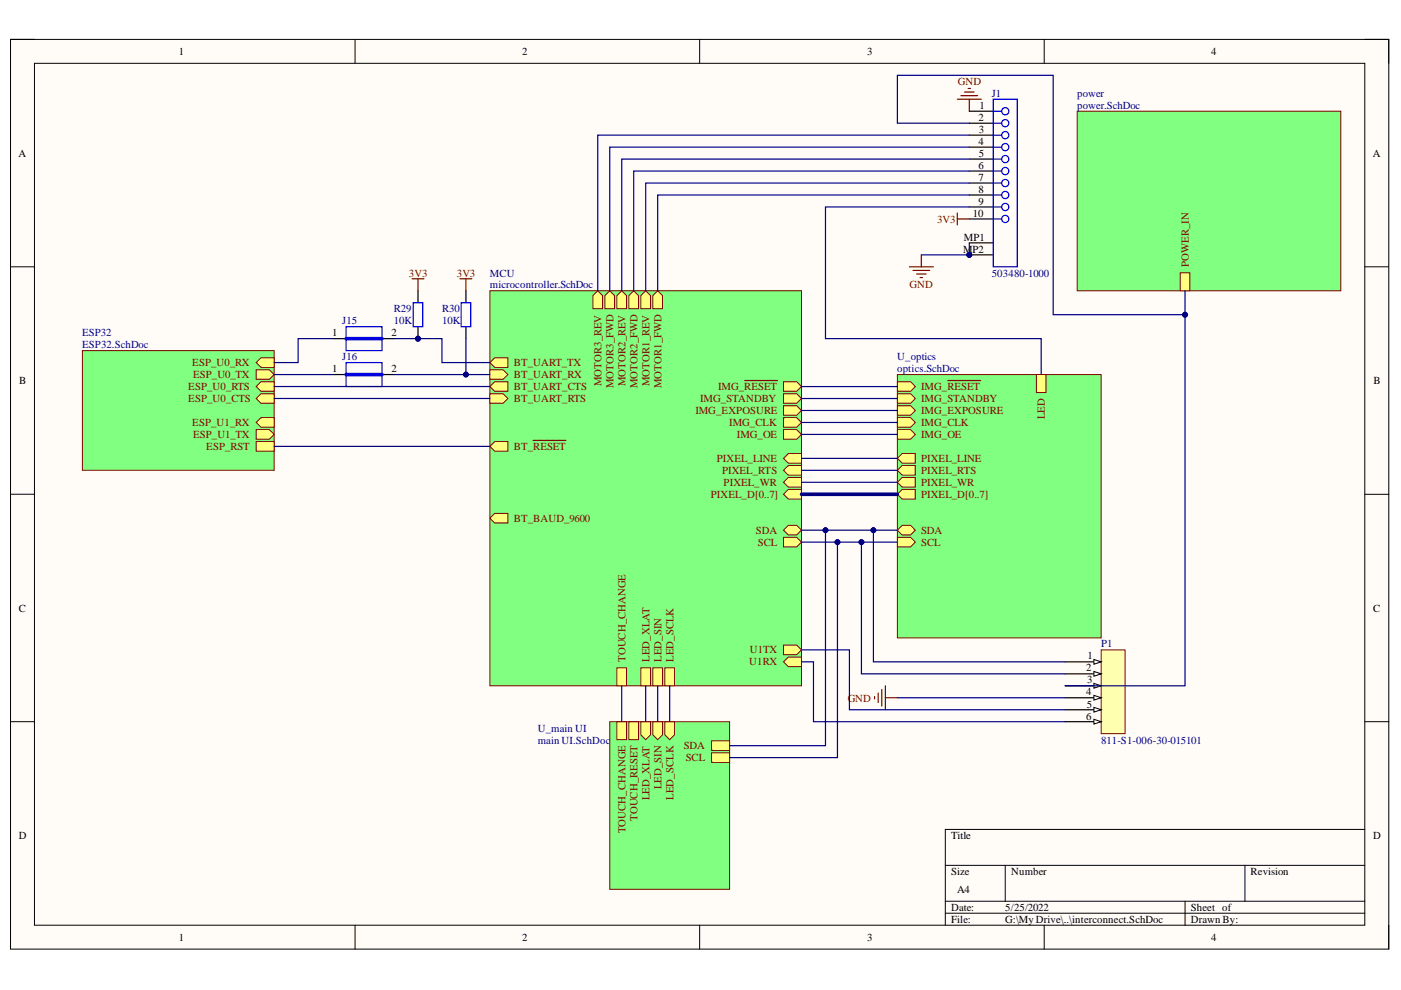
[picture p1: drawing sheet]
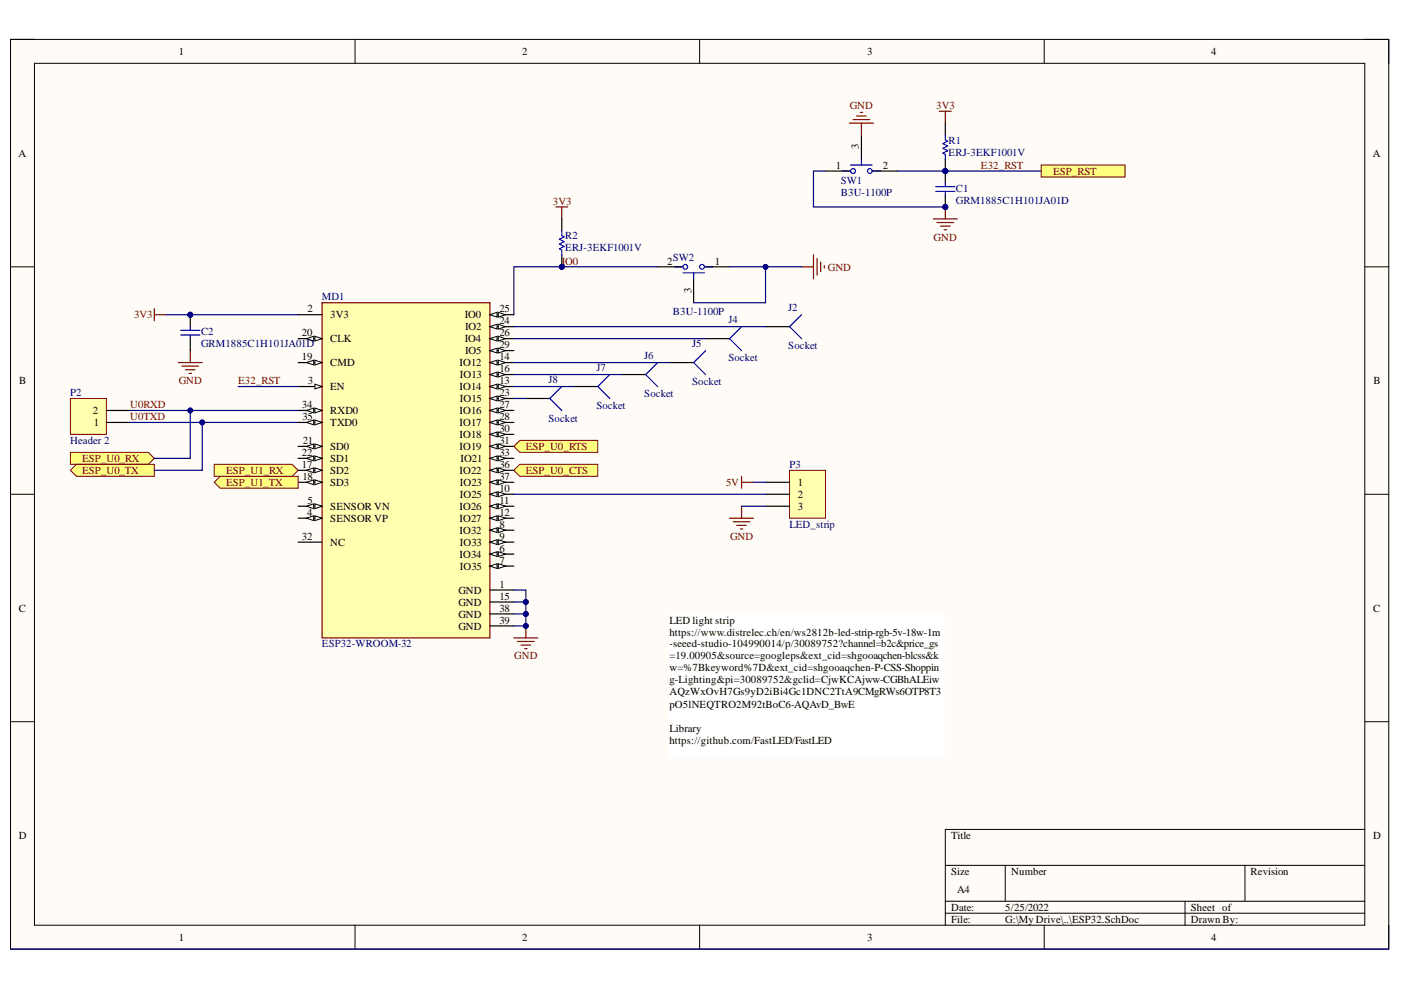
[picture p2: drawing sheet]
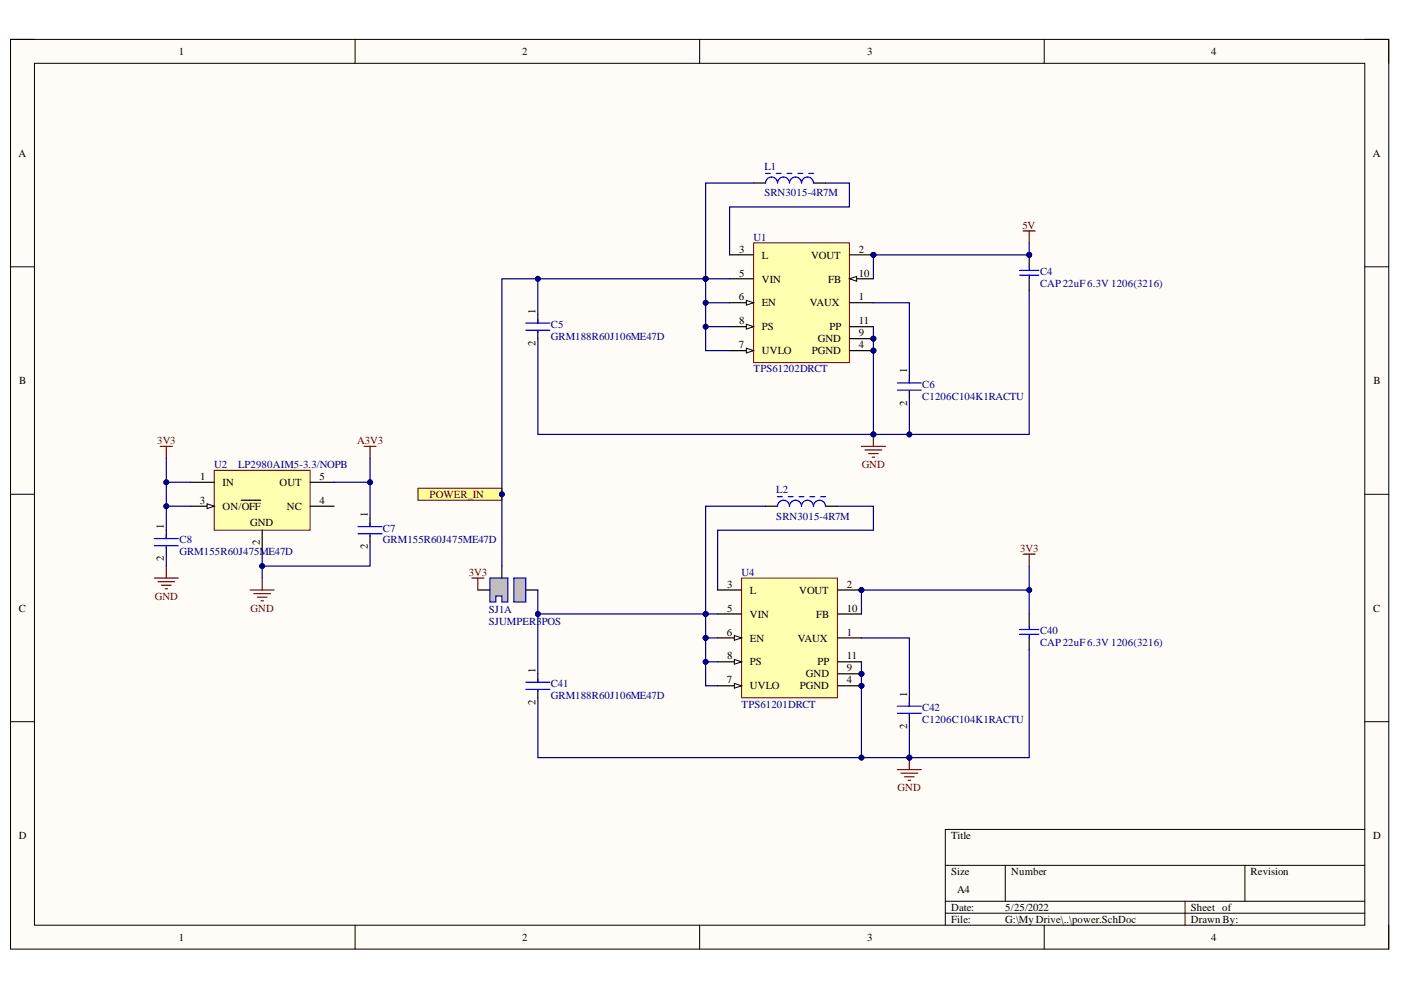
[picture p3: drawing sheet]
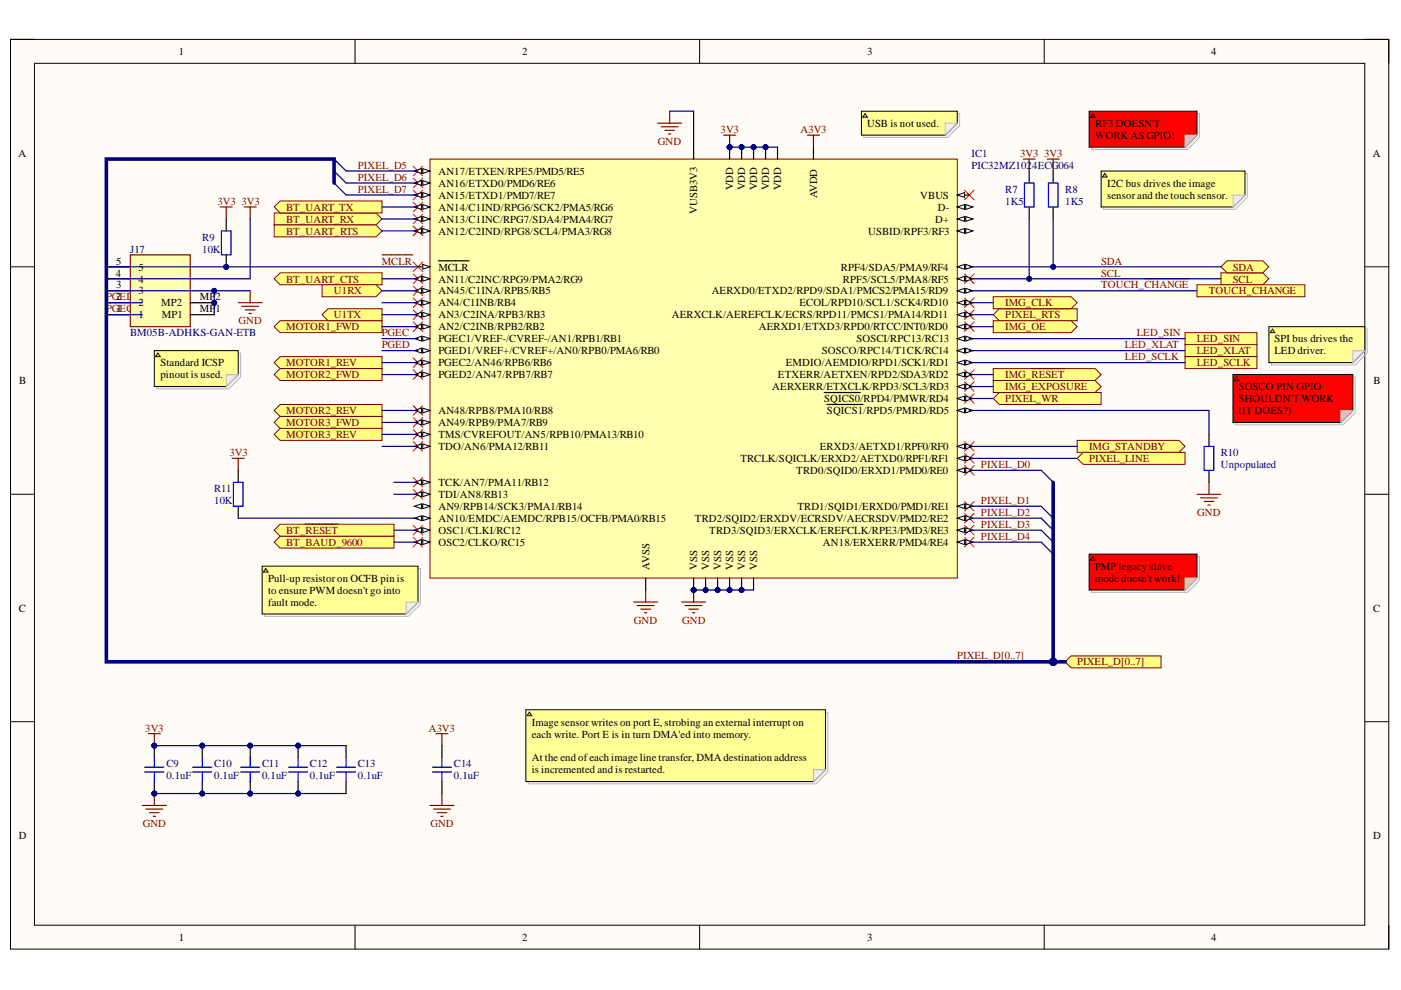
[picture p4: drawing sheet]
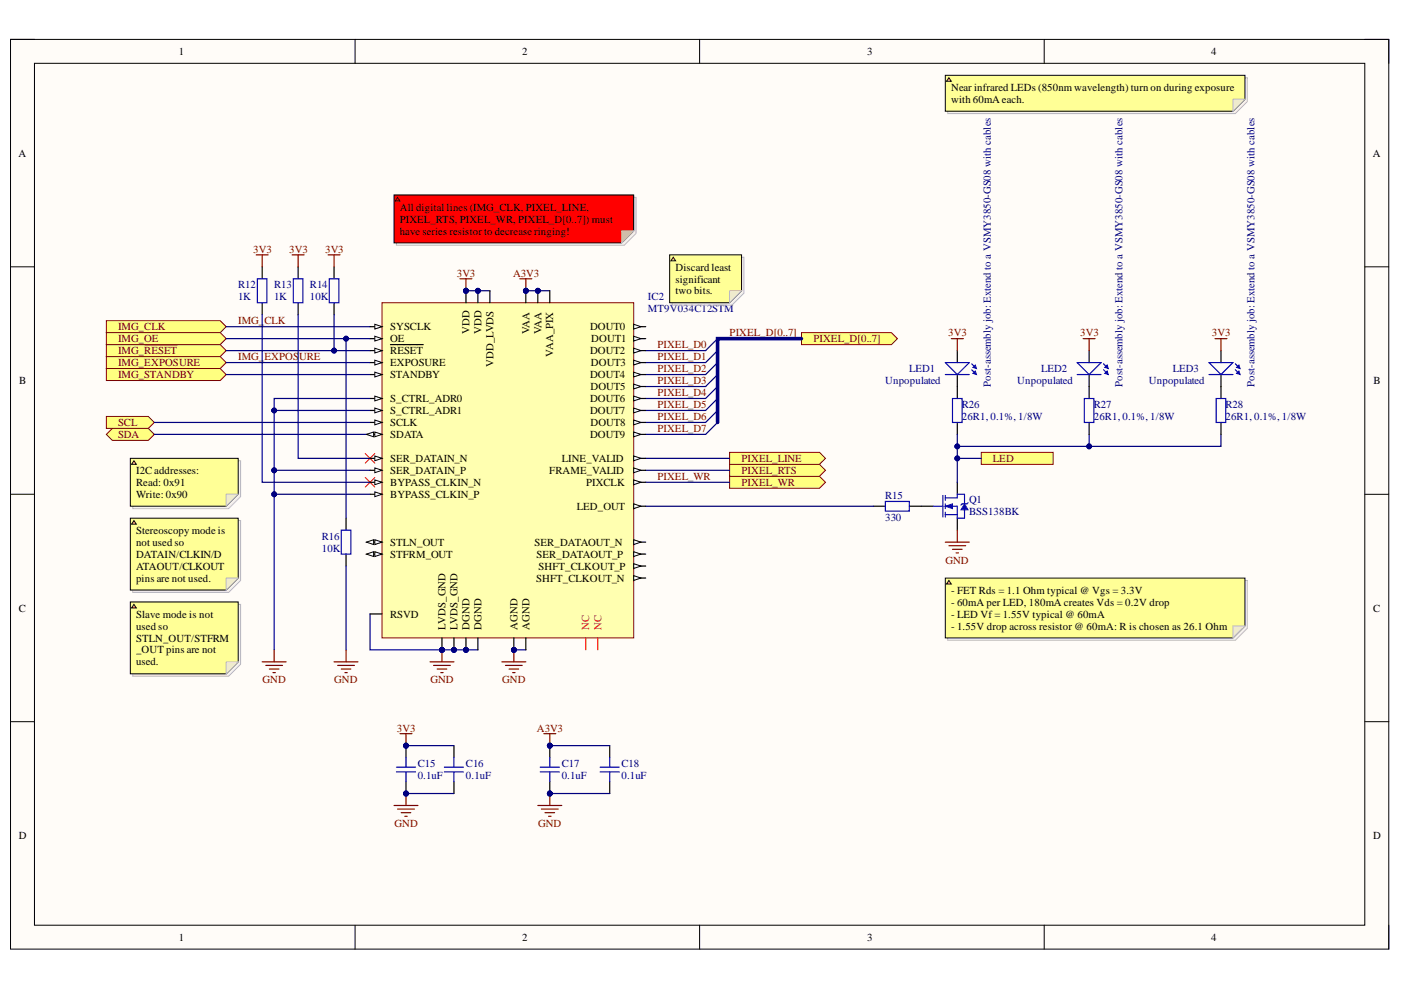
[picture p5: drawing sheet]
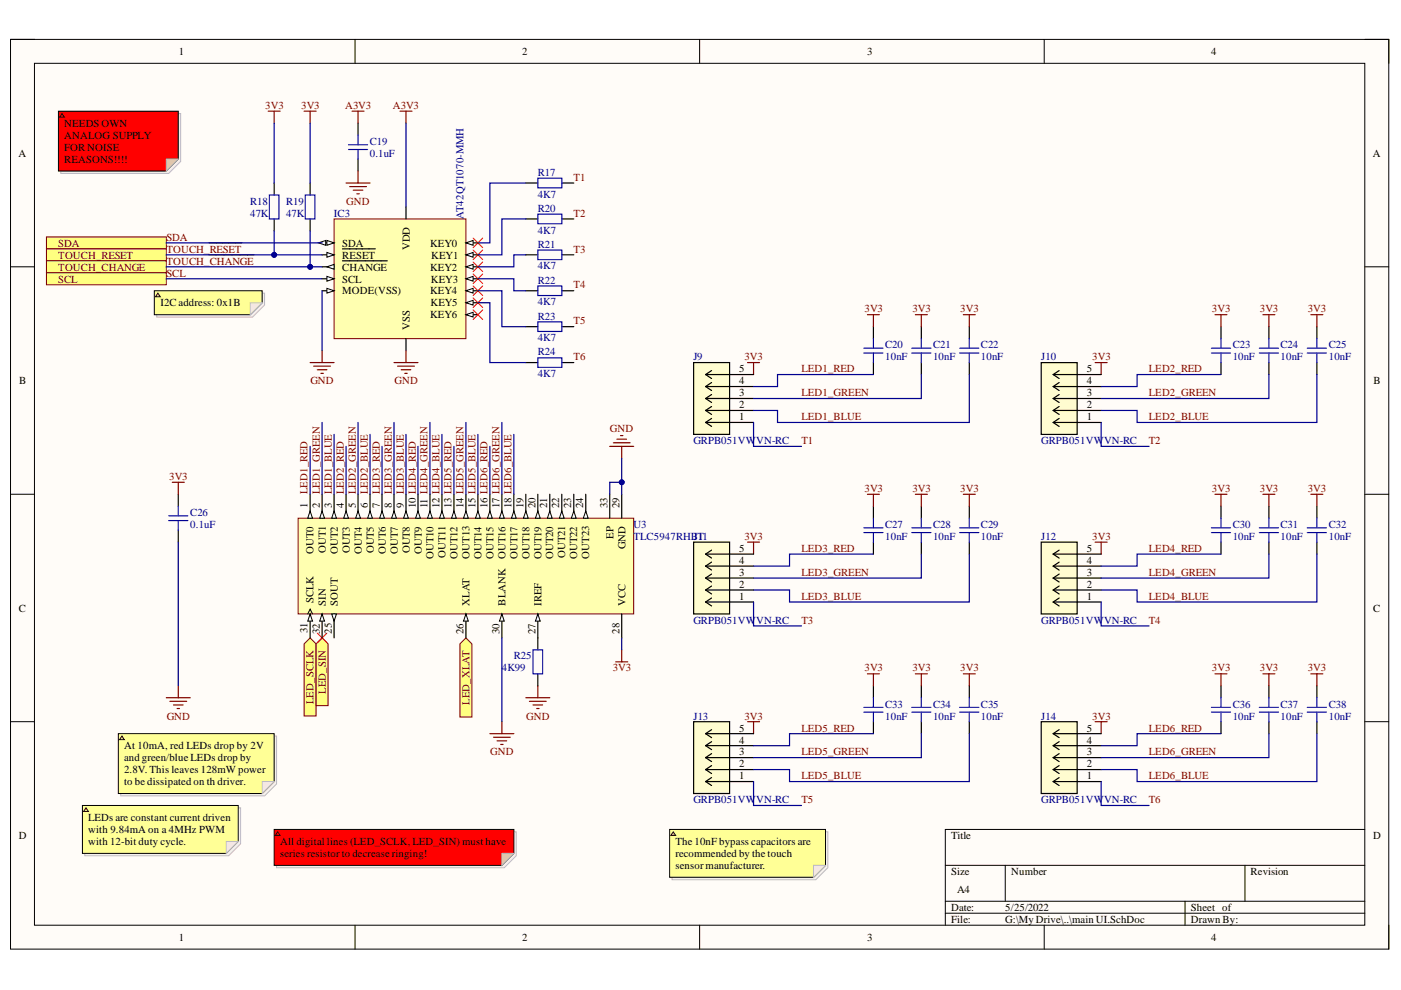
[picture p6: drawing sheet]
# Altium project main-module-60mmPIC.PrjPcb
6 sheets, 102 parts. Net scope: hierarchical (ports join the sheet entries above them; power ports are global).
Board file: main-module-60mmPIC.PcbDoc
Sheets:
  interconnect.SchDoc
    ESP32 = ESP32.SchDoc
    power = power.SchDoc
    MCU = microcontroller.SchDoc
    U_optics = optics.SchDoc
    U_main UI = main UI.SchDoc

## Sheet interconnect.SchDoc
size A4; SheetNumber: 1; SheetTotal: 6

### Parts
J1  503480-1000  [MOLX-503480-1000]
J15  JUMPER  [JUMPER]  (value not drawn)
J16  JUMPER  [JUMPER]  (value not drawn)
P1  811-S1-006-30-015101  [New footprint 1]
R29  10K  [1608[0603]_M]
R30  10K  [1608[0603]_M]

### Sub-sheets
ESP32 = ESP32.SchDoc: ESP_U0_RX (in), ESP_U1_TX (out), ESP_U0_TX (out), ESP_U1_RX (in), ESP_U0_CTS (in), ESP_U0_RTS (in), ESP_RST
MCU = microcontroller.SchDoc: SDA (bidir), IMG_STANDBY (out), IMG_EXPOSURE (out), BT_UART_RTS (in), BT_UART_CTS (out), MOTOR1_FWD (out), MOTOR1_REV (out), MOTOR2_FWD (out), MOTOR2_REV (out), MOTOR3_FWD (out), BT_~{RESET} (out), IMG_~{RESET} (out), IMG_CLK (out), PIXEL_LINE (in), IMG_OE (out), BT_BAUD_9600 (out), PIXEL_RTS (in), PIXEL_WR (in), MOTOR3_REV (out), SCL (out), PIXEL_D[0..7] (in), LED_SIN, TOUCH_CHANGE, LED_XLAT, LED_SCLK, BT_UART_TX (out), BT_UART_RX (in), U1TX (out), U1RX (in)
power = power.SchDoc: POWER_IN
U_main UI = main UI.SchDoc: LED_SCLK (in), LED_SIN (in), LED_XLAT (in), SDA, TOUCH_RESET, TOUCH_CHANGE, SCL
U_optics = optics.SchDoc: IMG_~{RESET} (in), IMG_CLK (in), IMG_EXPOSURE (in), IMG_STANDBY (in), SCL (in), SDA (bidir), PIXEL_WR (out), PIXEL_RTS (out), PIXEL_D[0..7] (out), PIXEL_LINE (out), IMG_OE (in), LED

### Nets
3V3: J1.10 R29.2 R30.2
GND: J1.1 J1.MP1 J1.MP2 P1.4
E32_RST: sheet ESP32/ESP_RST, sheet MCU/BT_~{RESET}
IMG_CLK: sheet MCU/IMG_CLK, sheet U_optics/IMG_CLK
IMG_EXPOSURE: sheet MCU/IMG_EXPOSURE, sheet U_optics/IMG_EXPOSURE
LED_SCLK: sheet MCU/LED_SCLK, sheet U_main UI/LED_SCLK
LED_SIN: sheet MCU/LED_SIN, sheet U_main UI/LED_SIN
LED_XLAT: sheet MCU/LED_XLAT, sheet U_main UI/LED_XLAT
PIXEL_WR: sheet MCU/PIXEL_WR, sheet U_optics/PIXEL_WR
SCL: P1.2 ; sheet MCU/SCL, sheet U_optics/SCL, sheet U_main UI/SCL
SDA: P1.1 ; sheet MCU/SDA, sheet U_optics/SDA, sheet U_main UI/SDA
TOUCH_~{CHANGE}: sheet MCU/TOUCH_CHANGE, sheet U_main UI/TOUCH_CHANGE
U0RXD: J15.1 ; sheet ESP32/ESP_U0_RX
U0TXD: J16.1 ; sheet ESP32/ESP_U0_TX
NetC5_1: J1.2 P1.3 ; sheet power/POWER_IN
NetIC1_4: J15.2 R29.1 ; sheet MCU/BT_UART_TX
NetIC1_5: J16.2 R30.1 ; sheet MCU/BT_UART_RX
NetIC1_6: sheet ESP32/ESP_U0_CTS, sheet MCU/BT_UART_RTS
NetIC1_10: sheet ESP32/ESP_U0_RTS, sheet MCU/BT_UART_CTS
NetIC1_11: P1.6 ; sheet MCU/U1RX
NetIC1_13: P1.5 ; sheet MCU/U1TX
NetIC1_14: J1.8 ; sheet MCU/MOTOR1_FWD
NetIC1_17: J1.7 ; sheet MCU/MOTOR1_REV
NetIC1_18: J1.6 ; sheet MCU/MOTOR2_FWD
NetIC1_21: J1.5 ; sheet MCU/MOTOR2_REV
NetIC1_22: J1.4 ; sheet MCU/MOTOR3_FWD
NetIC1_23: J1.3 ; sheet MCU/MOTOR3_REV
NetIC1_45: sheet MCU/PIXEL_RTS, sheet U_optics/PIXEL_RTS
NetIC1_46: sheet MCU/IMG_OE, sheet U_optics/IMG_OE
NetIC1_50: sheet MCU/IMG_~{RESET}, sheet U_optics/IMG_~{RESET}
NetIC1_56: sheet MCU/IMG_STANDBY, sheet U_optics/IMG_STANDBY
NetIC1_57: sheet MCU/PIXEL_LINE, sheet U_optics/PIXEL_LINE
NetJ1_9: J1.9 ; sheet U_optics/LED

### Buses and harness runs
bus sheet MCU/PIXEL_D[0..7] = sheet U_optics/PIXEL_D[0..7]

## Sheet ESP32.SchDoc
size A4; SheetNumber: 2; SheetTotal: 6

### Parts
C1  GRM1885C1H101JA01D  [CAPC1608X90X35ML10T15]
C2  GRM1885C1H101JA01D  [CAPC1608X90X35ML10T15]
J2  Socket  [PIN1]
J4  Socket  [PIN1]
J5  Socket  [PIN1]
J6  Socket  [PIN1]
J7  Socket  [PIN1]
J8  Socket  [PIN1]
MD1  ESP32-WROOM-32  [FP-ESP32-WROOM-32-MFG]
P2  Header 2  [HDR1X2]
P3  LED_strip  [HDR1X3]
R1  ERJ-3EKF1001V  [RESC1608X55X30ML15T15]
R2  ERJ-3EKF1001V  [RESC1608X55X30ML15T15]
SW1  B3U-1100P  [FP-B3U-1100P-MFG]
SW2  B3U-1100P  [FP-B3U-1100P-MFG]

### Ports
ESP_RST, ESP_U0_CTS (in), ESP_U0_RTS (in), ESP_U0_RX (in), ESP_U0_TX (out), ESP_U1_RX (in), ESP_U1_TX (out)

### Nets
3V3: C2.2 MD1.2(3V3) R1.2 R2.2
5V: P3.1
GND: C1.1 C2.1 MD1.1(GND) MD1.15(GND) MD1.38(GND) MD1.39(GND) P3.3 SW1.1 SW1.3 SW2.1 SW2.3
E32_RST: C1.2 MD1.3(EN) R1.1 SW1.2 ; port ESP_RST
IO0: MD1.25(IO0) R2.1 SW2.2
U0RXD: MD1.34(RXD0) P2.2 ; port ESP_U0_RX
U0TXD: MD1.35(TXD0) P2.1 ; port ESP_U0_TX
NetIC1_6: MD1.36(IO22) ; port ESP_U0_CTS
NetIC1_10: MD1.31(IO19) ; port ESP_U0_RTS
NetJ2_1: J2.1 MD1.24(IO2)
NetJ4_1: J4.1 MD1.26(IO4)
NetJ5_1: J5.1 MD1.14(IO12)
NetJ6_1: J6.1 MD1.16(IO13)
NetJ7_1: J7.1 MD1.13(IO14)
NetJ8_1: J8.1 MD1.23(IO15)
NetMD1_10: MD1.10(IO25) P3.2
NetMD1_17: MD1.17(SD2) ; port ESP_U1_RX
NetMD1_18: MD1.18(SD3) ; port ESP_U1_TX

Not connected (* = marked no-connect by the designer): MD1 4(SENSOR_VP) 5(SENSOR_VN) 6(IO34) 7(IO35) 8(IO32) 9(IO33) 11(IO26) 12(IO27) 19(CMD) 20(CLK) 21(SD0) 22(SD1) 27(IO16) 28(IO17) 29(IO5) 30(IO18) 32(NC) 33(IO21) 37(IO23)

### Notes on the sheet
- LED light strip
  https://www.distrelec.ch/en/ws2812b-led-strip-rgb-5v-18w-1m-seeed-studio-104990014/p/30089752?channel=b2c&price_gs=19.00905&source=googleps&ext_cid=shgooaqchen-blcss&kw=%7Bkeyword%7D&ext_cid=shgooaqchen-P-CSS-Shopping-Lighting&pi=30089752&gclid=CjwKCAjww-CGBhALEiwAQzWxOvH7Gs9yD2iBi4Gc1DNC2TtA9CMgRWs6OTP8T3pO5lNEQTRO2M92tBoC6-AQAvD_BwE
  Library
  https://github.com/FastLED/FastLED

## Sheet power.SchDoc
size A4; SheetNumber: 3; SheetTotal: 6

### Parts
C4  CAP 22uF 6.3V 1206(3216)  [CAPC1206(3216)190_M]
C5  GRM188R60J106ME47D  [FP-GRM188-0_1-e0_2_0_55-MFG]
C6  C1206C104K1RACTU  [FP-C1206C-EB-MFG]
C7  GRM155R60J475ME47D  [FP-GRM155-0_1-IPC_B]
C8  GRM155R60J475ME47D  [FP-GRM155-0_1-IPC_B]
C40  CAP 22uF 6.3V 1206(3216)  [CAPC1206(3216)190_M]
C41  GRM188R60J106ME47D  [FP-GRM188-0_1-e0_2_0_55-MFG]
C42  C1206C104K1RACTU  [FP-C1206C-EB-MFG]
L1  SRN3015-4R7M  [BOUR-SRN3015-2_V]
L2  SRN3015-4R7M  [BOUR-SRN3015-2_V]
SJ1  SJUMPER3POS  [SJUMPER3POS-Footprint-1]  (part A of 2)
U1  TPS61202DRCT  [DRC0010J_V]
U2  LP2980AIM5-3.3/NOPB  [MF05A_L]
U4  TPS61201DRCT  [DRC0010J_V]

### Ports
POWER_IN

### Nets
3V3: C8.1 C40.2 SJ1.1 U2.1(IN) U2.3(ON/~{OFF}) U4.2(VOUT) U4.10(FB)
5V: C4.2 U1.2(VOUT) U1.10(FB)
A3V3: C7.1 U2.5(OUT)
GND: C4.1 C5.2 C6.2 C7.2 C8.2 C40.1 C41.2 C42.2 U1.4(PGND) U1.9(GND) U1.11(PP) U2.2(GND) U4.4(PGND) U4.9(GND) U4.11(PP)
NetC5_1: C5.1 L1.1 SJ1.2 U1.5(VIN) U1.6(EN) U1.7(UVLO) U1.8(PS) ; port POWER_IN
NetC6_1: C6.1 U1.1(VAUX)
NetC41_1: C41.1 L2.1 SJ1.3 U4.5(VIN) U4.6(EN) U4.7(UVLO) U4.8(PS)
NetC42_1: C42.1 U4.1(VAUX)
NetL1_2: L1.2 U1.3(L)
NetL2_2: L2.2 U4.3(L)

Not connected (* = marked no-connect by the designer): U2 4(NC)

## Sheet microcontroller.SchDoc
size A4; SheetNumber: 4; SheetTotal: 6

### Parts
C9  0.1uF  [1608[0603]_M]
C10  0.1uF  [1608[0603]_M]
C11  0.1uF  [1608[0603]_M]
C12  0.1uF  [1608[0603]_M]
C13  0.1uF  [1608[0603]_M]
C14  0.1uF  [1608[0603]_M]
IC1  PIC32MZ1024ECG064  [TQFP-64_M]
J17  BM05B-ADHKS-GAN-ETB  [BM05BADHKSGANETB]
R7  1K5  [1608[0603]_M]
R8  1K5  [1608[0603]_M]
R9  10K  [1608[0603]_M]
R10  Unpopulated  [1608[0603]_M]
R11  10K  [1608[0603]_M]

### Ports
BT_BAUD_9600 (out), BT_UART_CTS (out), BT_UART_RTS (in), BT_UART_RX (in), BT_UART_TX (out), BT_~{RESET} (out), IMG_CLK (out), IMG_EXPOSURE (out), IMG_OE (out), IMG_STANDBY (out), IMG_~{RESET} (out), LED_SCLK, LED_SIN, LED_XLAT, MOTOR1_FWD (out), MOTOR1_REV (out), MOTOR2_FWD (out), MOTOR2_REV (out), MOTOR3_FWD (out), MOTOR3_REV (out), PIXEL_D[0..7] (in), PIXEL_LINE (in), PIXEL_RTS (in), PIXEL_WR (in), SCL (out), SDA (bidir), TOUCH_CHANGE, U1RX (in), U1TX (out)

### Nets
3V3: C9.2 C10.2 C11.2 C12.2 C13.2 IC1.8(VDD) IC1.26(VDD) IC1.39(VDD) IC1.54(VDD) IC1.60(VDD) J17.4 R7.2 R8.2 R9.2 R11.2
A3V3: C14.2 IC1.19(AVDD)
GND: C9.1 C10.1 C11.1 C12.1 C13.1 C14.1 IC1.7(VSS) IC1.20(AVSS) IC1.25(VSS) IC1.34(VUSB3V3) IC1.35(VSS) IC1.40(VSS) IC1.55(VSS) IC1.59(VSS) J17.3 J17.MP1 J17.MP2 R10.1
E32_RST: IC1.31(OSC1/CLKI/RC12) ; port BT_~{RESET}
IMG_CLK: IC1.44(ECOL/RPD10/SCL1/SCK4/RD10) ; port IMG_CLK
IMG_EXPOSURE: IC1.51(AERXERR/ETXCLK/RPD3/SCL3/RD3) ; port IMG_EXPOSURE
LED_SCLK: IC1.49(EMDIO/AEMDIO/RPD1/SCK1/RD1) ; port LED_SCLK
LED_SIN: IC1.47(SOSCI/RPC13/RC13) ; port LED_SIN
LED_XLAT: IC1.48(SOSCO/RPC14/T1CK/RC14) ; port LED_XLAT
~{MCLR}: IC1.9(~{MCLR}) J17.5 R9.1
PGEC: IC1.15(PGEC1/VREF-/CVREF-/AN1/RPB1/RB1) J17.1
PGED: IC1.16(PGED1/VREF+/CVREF+/AN0/RPB0/PMA6/RB0) J17.2
PIXEL_D0: IC1.58(TRD0/SQID0/ERXD1/PMD0/RE0)
PIXEL_D1: IC1.61(TRD1/SQID1/ERXD0/PMD1/RE1)
PIXEL_D2: IC1.62(TRD2/SQID2/ERXDV/ECRSDV/AECRSDV/PMD2/RE2)
PIXEL_D3: IC1.63(TRD3/SQID3/ERXCLK/EREFCLK/RPE3/PMD3/RE3)
PIXEL_D4: IC1.64(AN18/ERXERR/PMD4/RE4)
PIXEL_D5: IC1.1(AN17/ETXEN/RPE5/PMD5/RE5)
PIXEL_D6: IC1.2(AN16/ETXD0/PMD6/RE6)
PIXEL_D7: IC1.3(AN15/ETXD1/PMD7/RE7)
PIXEL_WR: IC1.52(~{SQICS0}/RPD4/PMWR/RD4) ; port PIXEL_WR
SCL: IC1.42(RPF5/SCL5/PMA8/RF5) R7.1 ; port SCL
SDA: IC1.41(RPF4/SDA5/PMA9/RF4) R8.1 ; port SDA
TOUCH_~{CHANGE}: IC1.43(AERXD0/ETXD2/RPD9/SDA1/PMCS2/PMA15/RD9) ; port TOUCH_CHANGE
NetIC1_4: IC1.4(AN14/C1IND/RPG6/SCK2/PMA5/RG6) ; port BT_UART_TX
NetIC1_5: IC1.5(AN13/C1INC/RPG7/SDA4/PMA4/RG7) ; port BT_UART_RX
NetIC1_6: IC1.6(AN12/C2IND/RPG8/SCL4/PMA3/RG8) ; port BT_UART_RTS
NetIC1_10: IC1.10(AN11/C2INC/RPG9/PMA2/RG9) ; port BT_UART_CTS
NetIC1_11: IC1.11(AN45/C1INA/RPB5/RB5) ; port U1RX
NetIC1_13: IC1.13(AN3/C2INA/RPB3/RB3) ; port U1TX
NetIC1_14: IC1.14(AN2/C2INB/RPB2/RB2) ; port MOTOR1_FWD
NetIC1_17: IC1.17(PGEC2/AN46/RPB6/RB6) ; port MOTOR1_REV
NetIC1_18: IC1.18(PGED2/AN47/RPB7/RB7) ; port MOTOR2_FWD
NetIC1_21: IC1.21(AN48/RPB8/PMA10/RB8) ; port MOTOR2_REV
NetIC1_22: IC1.22(AN49/RPB9/PMA7/RB9) ; port MOTOR3_FWD
NetIC1_23: IC1.23(TMS/CVREFOUT/AN5/RPB10/PMA13/RB10) ; port MOTOR3_REV
NetIC1_30: IC1.30(AN10/EMDC/AEMDC/RPB15/OCFB/PMA0/RB15) R11.1
NetIC1_32: IC1.32(OSC2/CLKO/RC15) ; port BT_BAUD_9600
NetIC1_45: IC1.45(AERXCLK/AEREFCLK/ECRS/RPD11/PMCS1/PMA14/RD11) ; port PIXEL_RTS
NetIC1_46: IC1.46(AERXD1/ETXD3/RPD0/RTCC/INT0/RD0) ; port IMG_OE
NetIC1_50: IC1.50(ETXERR/AETXEN/RPD2/SDA3/RD2) ; port IMG_~{RESET}
NetIC1_53: IC1.53(~{SQICS1}/RPD5/PMRD/RD5) R10.2
NetIC1_56: IC1.56(ERXD3/AETXD1/RPF0/RF0) ; port IMG_STANDBY
NetIC1_57: IC1.57(TRCLK/SQICLK/ERXD2/AETXD0/RPF1/RF1) ; port PIXEL_LINE

Not connected (* = marked no-connect by the designer): IC1 12(AN4/C1INB/RB4)* 24(TDO/AN6/PMA12/RB11)* 27(TCK/AN7/PMA11/RB12)* 28(TDI/AN8/RB13)* 29(AN9/RPB14/SCK3/PMA1/RB14) 33(VBUS)* 36(D-) 37(D+) 38(USBID/RPF3/RF3)

### Buses and harness runs
bus PIXEL_D[0..7] = port PIXEL_D[0..7]

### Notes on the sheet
- (near IC1) USB is not used.
- RF3 DOESN'T WORK AS GPIO!
- I2C bus drives the image sensor and the touch sensor.
- SPI bus drives the LED driver.
- (near J17) Standard ICSP pinout is used.
- (near R10) SOSCO PIN GPIO SHOULDN'T WORK (IT DOES?)
- (near IC1) Pull-up resistor on OCFB pin is to ensure PWM doesn't go into fault mode.
- PMP legacy slave mode doesn't work!
- Image sensor writes on port E, strobing an external interrupt on each write. Port E is in turn DMA'ed into memory.
  At the end of each image line transfer, DMA destination address is incremented and is restarted.

## Sheet optics.SchDoc
size A4; SheetNumber: 5; SheetTotal: 6

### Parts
C15  0.1uF  [1608[0603]_M]
C16  0.1uF  [1608[0603]_M]
C17  0.1uF  [1608[0603]_M]
C18  0.1uF  [1608[0603]_M]
IC2  MT9V034C12STM  [CLCC-48_m]
LED1  Unpopulated  Post-assembly job: Extend to a VSMY3850-GS08 with cables  [CABLE-TERMINAL1x2]
LED2  Unpopulated  Post-assembly job: Extend to a VSMY3850-GS08 with cables  [CABLE-TERMINAL1x2]
LED3  Unpopulated  Post-assembly job: Extend to a VSMY3850-GS08 with cables  [CABLE-TERMINAL1x2]
Q1  BSS138BK  [SOT23-3_N]
R12  1K  [1608[0603]_M]
R13  1K  [1608[0603]_M]
R14  10K  [1608[0603]_M]
R15  330  [1608[0603]_M]
R16  10K  [1608[0603]_M]
R26  26R1, 0.1%, 1/8W  [2012[0805]_M]
R27  26R1, 0.1%, 1/8W  [2012[0805]_M]
R28  26R1, 0.1%, 1/8W  [2012[0805]_M]

### Ports
IMG_CLK (in), IMG_EXPOSURE (in), IMG_OE (in), IMG_STANDBY (in), IMG_~{RESET} (in), LED, PIXEL_D[0..7] (out), PIXEL_LINE (out), PIXEL_RTS (out), PIXEL_WR (out), SCL (in), SDA (bidir)

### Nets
3V3: C15.2 C16.2 IC2.1(VDD) IC2.6(VDD_LVDS) IC2.14(VDD) LED1.A LED2.A LED3.A R12.2 R13.2 R14.2
A3V3: C17.2 C18.2 IC2.35(VAA) IC2.39(VAA) IC2.40(VAA_PIX)
GND: C15.1 C16.1 C17.1 C18.1 IC2.7(LVDS_GND) IC2.9(BYPASS_CLKIN_P) IC2.11(SER_DATAIN_P) IC2.12(LVDS_GND) IC2.13(DGND) IC2.29(RSVD) IC2.30(S_CTRL_ADR0) IC2.31(S_CTRL_ADR1) IC2.34(AGND) IC2.38(AGND) IC2.48(DGND) Q1.S R16.1
IMG_CLK: IC2.47(SYSCLK) ; port IMG_CLK
IMG_EXPOSURE: IC2.23(EXPOSURE) ; port IMG_EXPOSURE
PIXEL_D0: IC2.43(DOUT2)
PIXEL_D1: IC2.42(DOUT3)
PIXEL_D2: IC2.41(DOUT4)
PIXEL_D3: IC2.15(DOUT5)
PIXEL_D4: IC2.16(DOUT6)
PIXEL_D5: IC2.17(DOUT7)
PIXEL_D6: IC2.18(DOUT8)
PIXEL_D7: IC2.19(DOUT9)
PIXEL_WR: IC2.46(PIXCLK) ; port PIXEL_WR
SCL: IC2.25(SCLK) ; port SCL
SDA: IC2.24(SDATA) ; port SDA
NetIC1_45: IC2.21(FRAME_VALID) ; port PIXEL_RTS
NetIC1_46: IC2.28(OE) R16.2 ; port IMG_OE
NetIC1_50: IC2.32(~{RESET}) R14.1 ; port IMG_~{RESET}
NetIC1_56: IC2.33(STANDBY) ; port IMG_STANDBY
NetIC1_57: IC2.20(LINE_VALID) ; port PIXEL_LINE
NetIC2_8: IC2.8(BYPASS_CLKIN_N) R12.1
NetIC2_10: IC2.10(SER_DATAIN_N) R13.1
NetIC2_27: IC2.27(LED_OUT) R15.1
NetJ1_9: Q1.D R26.1 R27.1 R28.1 ; port LED
NetLED1_K: LED1.K R26.2
NetLED2_K: LED2.K R27.2
NetLED3_K: LED3.K R28.2
NetQ1_G: Q1.G R15.2

Not connected (* = marked no-connect by the designer): IC2 2(SHFT_CLKOUT_N) 3(SHFT_CLKOUT_P) 4(SER_DATAOUT_P) 5(SER_DATAOUT_N) 22(STLN_OUT) 26(STFRM_OUT) 36(NC) 37(NC) 44(DOUT1) 45(DOUT0)

### Buses and harness runs
bus PIXEL_D[0..7] = port PIXEL_D[0..7]

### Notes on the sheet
- Near infrared LEDs (850nm wavelength) turn on during exposure with 60mA each.
- All digital lines (IMG_CLK, PIXEL_LINE, PIXEL_RTS, PIXEL_WR, PIXEL_D[0..7]) must have series resistor to decrease ringing!
- (near IC2) Discard least significant two bits.
- I2C addresses:
  Read: 0x91
  Write: 0x90
- Stereoscopy mode is not used so DATAIN/CLKIN/DATAOUT/CLKOUT pins are not used.
- Slave mode is not used so STLN_OUT/STFRM_OUT pins are not used.
- - FET Rds = 1.1 Ohm typical @ Vgs = 3.3V
  - 60mA per LED, 180mA creates Vds = 0.2V drop
  - LED Vf = 1.55V typical @ 60mA
  - 1.55V drop across resistor @ 60mA: R is chosen as 26.1 Ohm

## Sheet main UI.SchDoc
size A4; SheetNumber: 6; SheetTotal: 6

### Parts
C19  0.1uF  [1608[0603]_M]
C20  10nF  [1608[0603]_M]
C21  10nF  [1608[0603]_M]
C22  10nF  [1608[0603]_M]
C23  10nF  [1608[0603]_M]
C24  10nF  [1608[0603]_M]
C25  10nF  [1608[0603]_M]
C26  0.1uF  [1608[0603]_M]
C27  10nF  [1608[0603]_M]
C28  10nF  [1608[0603]_M]
C29  10nF  [1608[0603]_M]
C30  10nF  [1608[0603]_M]
C31  10nF  [1608[0603]_M]
C32  10nF  [1608[0603]_M]
C33  10nF  [1608[0603]_M]
C34  10nF  [1608[0603]_M]
C35  10nF  [1608[0603]_M]
C36  10nF  [1608[0603]_M]
C37  10nF  [1608[0603]_M]
C38  10nF  [1608[0603]_M]
IC3  AT42QT1070-MMH  [VQFN-20-EXPOSED-PAD_M]
J9  GRPB051VWVN-RC  [CONN5_1VWVN-RC_SUL]
J10  GRPB051VWVN-RC  [CONN5_1VWVN-RC_SUL]
J11  GRPB051VWVN-RC  [CONN5_1VWVN-RC_SUL]
J12  GRPB051VWVN-RC  [CONN5_1VWVN-RC_SUL]
J13  GRPB051VWVN-RC  [CONN5_1VWVN-RC_SUL]
J14  GRPB051VWVN-RC  [CONN5_1VWVN-RC_SUL]
R17  4K7  [1608[0603]_M]
R18  47K  [1608[0603]_M]
R19  47K  [1608[0603]_M]
R20  4K7  [1608[0603]_M]
R21  4K7  [1608[0603]_M]
R22  4K7  [1608[0603]_M]
R23  4K7  [1608[0603]_M]
R24  4K7  [1608[0603]_M]
R25  4K99  [1608[0603]_M]
U3  TLC5947RHBT  [RHB0032E_V]

### Ports
LED_SCLK (in), LED_SIN (in), LED_XLAT (in), SCL, SDA, TOUCH_CHANGE, TOUCH_RESET

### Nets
3V3: C20.2 C21.2 C22.2 C23.2 C24.2 C25.2 C26.2 C27.2 C28.2 C29.2 C30.2 C31.2 C32.2 C33.2 C34.2 C35.2 C36.2 C37.2 C38.2 J9.5 J10.5 J11.5 J12.5 J13.5 J14.5 R18.2 R19.2 U3.28(VCC)
A3V3: C19.2 IC3.9(VDD)
GND: C19.1 C26.1 IC3.8(VSS) IC3.11(MODE(VSS)) R25.1 U3.29(GND) U3.30(BLANK) U3.33(EP)
LED1_BLUE: C22.1 J9.2 U3.3(OUT2)
LED1_GREEN: C21.1 J9.3 U3.2(OUT1)
LED1_RED: C20.1 J9.4 U3.1(OUT0)
LED2_BLUE: C25.1 J10.2 U3.6(OUT5)
LED2_GREEN: C24.1 J10.3 U3.5(OUT4)
LED2_RED: C23.1 J10.4 U3.4(OUT3)
LED3_BLUE: C29.1 J11.2 U3.9(OUT8)
LED3_GREEN: C28.1 J11.3 U3.8(OUT7)
LED3_RED: C27.1 J11.4 U3.7(OUT6)
LED4_BLUE: C32.1 J12.2 U3.12(OUT11)
LED4_GREEN: C31.1 J12.3 U3.11(OUT10)
LED4_RED: C30.1 J12.4 U3.10(OUT9)
LED5_BLUE: C35.1 J13.2 U3.15(OUT14)
LED5_GREEN: C34.1 J13.3 U3.14(OUT13)
LED5_RED: C33.1 J13.4 U3.13(OUT12)
LED6_BLUE: C38.1 J14.2 U3.18(OUT17)
LED6_GREEN: C37.1 J14.3 U3.17(OUT16)
LED6_RED: C36.1 J14.4 U3.16(OUT15)
LED_SCLK: U3.31(SCLK) ; port LED_SCLK
LED_SIN: U3.32(SIN) ; port LED_SIN
LED_XLAT: U3.26(XLAT) ; port LED_XLAT
SCL: IC3.15(SCL) ; port SCL
SDA: IC3.12(SDA) ; port SDA
T1: J9.1 R17.1
T2: J10.1 R20.1
T3: J11.1 R21.1
T4: J12.1 R22.1
T5: J13.1 R23.1
T6: J14.1 R24.1
TOUCH_~{CHANGE}: IC3.14(~{CHANGE}) R19.1 ; port TOUCH_CHANGE
TOUCH_~{RESET}: IC3.13(~{RESET}) R18.1 ; port TOUCH_RESET
NetIC3_1: IC3.1(KEY4) R23.2
NetIC3_2: IC3.2(KEY3) R22.2
NetIC3_3: IC3.3(KEY2) R21.2
NetIC3_4: IC3.4(KEY1) R20.2
NetIC3_5: IC3.5(KEY0) R17.2
NetIC3_17: IC3.17(KEY5) R24.2
NetR25_2: R25.2 U3.27(IREF)

Not connected (* = marked no-connect by the designer): IC3 16(KEY6)*; U3 19(OUT18) 20(OUT19) 21(OUT20) 22(OUT21) 23(OUT22) 24(OUT23) 25(SOUT)

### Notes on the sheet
- NEEDS OWN ANALOG SUPPLY FOR NOISE REASONS!!!!
- I2C address: 0x1B
- At 10mA, red LEDs drop by 2V and green/blue LEDs drop by 2.8V. This leaves 128mW power to be dissipated on th driver.
- LEDs are constant current driven with 9.84mA on a 4MHz PWM with 12-bit duty cycle.
- All digital lines (LED_SCLK, LED_SIN) must have series resistor to decrease ringing!
- The 10nF bypass capacitors are recommended by the touch sensor manufacturer.

## Nets that join several sheets
3V3: interconnect (J1.10 R29.2 R30.2), ESP32 (C2.2 MD1.2 R1.2 R2.2), power (7 pins), microcontroller (15 pins), optics (11 pins), main UI (28 pins)
5V: ESP32 (P3.1), power (C4.2 U1.2 U1.10)
A3V3: power (C7.1 U2.5), microcontroller (C14.2 IC1.19), optics (5 pins), main UI (C19.2 IC3.9)
GND: interconnect (J1.1 J1.MP1 J1.MP2 P1.4), ESP32 (11 pins), power (15 pins), microcontroller (18 pins), optics (17 pins), main UI (8 pins)
E32_RST: ESP32 (C1.2 MD1.3 R1.1 SW1.2), microcontroller (IC1.31)
IMG_CLK: microcontroller (IC1.44), optics (IC2.47)
IMG_EXPOSURE: microcontroller (IC1.51), optics (IC2.23)
LED_SCLK: microcontroller (IC1.49), main UI (U3.31)
LED_SIN: microcontroller (IC1.47), main UI (U3.32)
LED_XLAT: microcontroller (IC1.48), main UI (U3.26)
NetC5_1: interconnect (J1.2 P1.3), power (7 pins)
NetIC1_4: interconnect (J15.2 R29.1), microcontroller (IC1.4)
NetIC1_5: interconnect (J16.2 R30.1), microcontroller (IC1.5)
NetIC1_6: ESP32 (MD1.36), microcontroller (IC1.6)
NetIC1_10: ESP32 (MD1.31), microcontroller (IC1.10)
NetIC1_11: interconnect (P1.6), microcontroller (IC1.11)
NetIC1_13: interconnect (P1.5), microcontroller (IC1.13)
NetIC1_14: interconnect (J1.8), microcontroller (IC1.14)
NetIC1_17: interconnect (J1.7), microcontroller (IC1.17)
NetIC1_18: interconnect (J1.6), microcontroller (IC1.18)
NetIC1_21: interconnect (J1.5), microcontroller (IC1.21)
NetIC1_22: interconnect (J1.4), microcontroller (IC1.22)
NetIC1_23: interconnect (J1.3), microcontroller (IC1.23)
NetIC1_45: microcontroller (IC1.45), optics (IC2.21)
NetIC1_46: microcontroller (IC1.46), optics (IC2.28 R16.2)
NetIC1_50: microcontroller (IC1.50), optics (IC2.32 R14.1)
NetIC1_56: microcontroller (IC1.56), optics (IC2.33)
NetIC1_57: microcontroller (IC1.57), optics (IC2.20)
NetJ1_9: interconnect (J1.9), optics (Q1.D R26.1 R27.1 R28.1)
PIXEL_D0: microcontroller (IC1.58), optics (IC2.43)
PIXEL_D1: microcontroller (IC1.61), optics (IC2.42)
PIXEL_D2: microcontroller (IC1.62), optics (IC2.41)
PIXEL_D3: microcontroller (IC1.63), optics (IC2.15)
PIXEL_D4: microcontroller (IC1.64), optics (IC2.16)
PIXEL_D5: microcontroller (IC1.1), optics (IC2.17)
PIXEL_D6: microcontroller (IC1.2), optics (IC2.18)
PIXEL_D7: microcontroller (IC1.3), optics (IC2.19)
PIXEL_WR: microcontroller (IC1.52), optics (IC2.46)
SCL: interconnect (P1.2), microcontroller (IC1.42 R7.1), optics (IC2.25), main UI (IC3.15)
SDA: interconnect (P1.1), microcontroller (IC1.41 R8.1), optics (IC2.24), main UI (IC3.12)
TOUCH_~{CHANGE}: microcontroller (IC1.43), main UI (IC3.14 R19.1)
U0RXD: interconnect (J15.1), ESP32 (MD1.34 P2.2)
U0TXD: interconnect (J16.1), ESP32 (MD1.35 P2.1)
